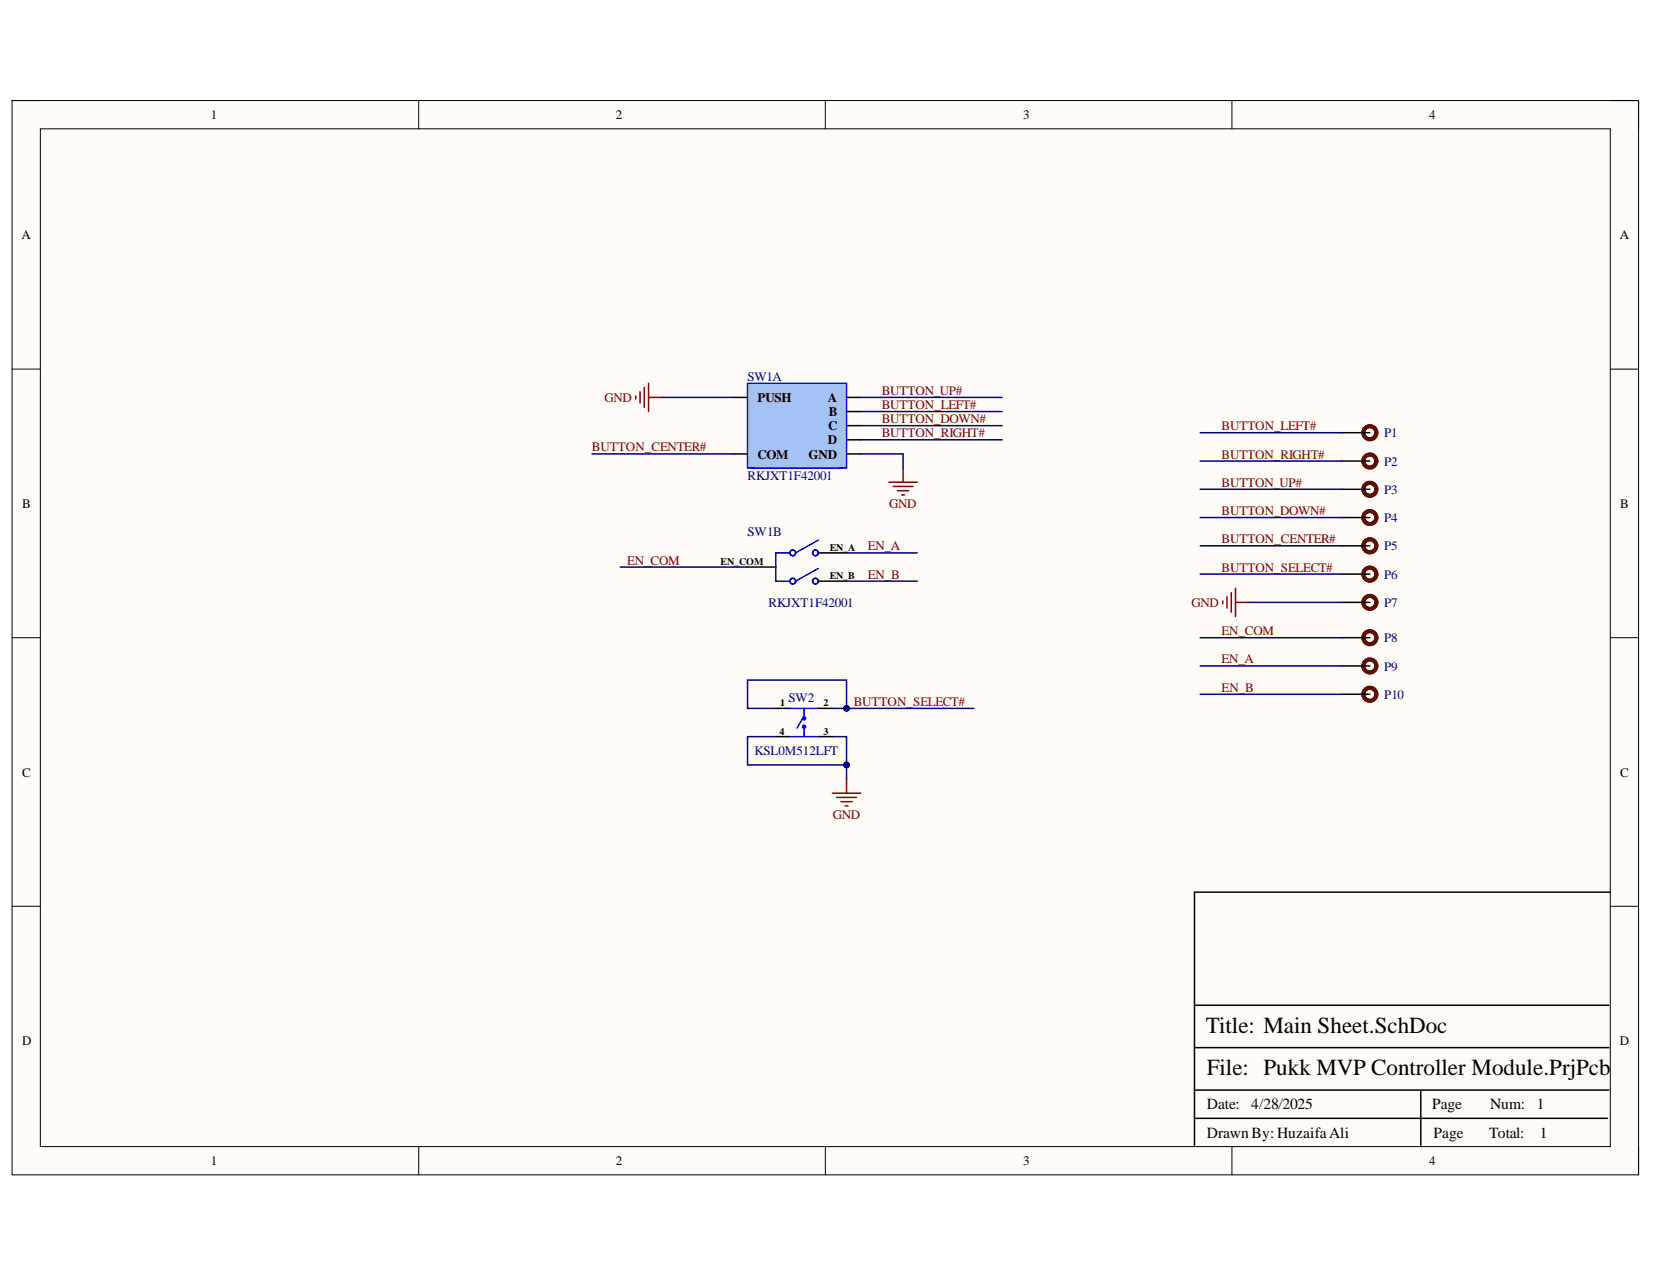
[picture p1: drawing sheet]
<svg xmlns="http://www.w3.org/2000/svg" width="279mm" height="216mm" viewBox="0 0 279 216" stroke-linecap="round" stroke-linejoin="round" font-family="sans-serif">
<path d="M2 17h275v181.6h-275z" fill-rule="evenodd" fill="#fffcf8"/>
<path d="M2 17h275v181.6h-275z" fill="none" stroke="#000" stroke-width=".17"/>
<path d="M6.8 21.8h265.4v172.1h-265.4z" fill-rule="evenodd" fill="#fffcf8"/>
<g fill="none" stroke="#000" stroke-width=".17">
<path d="M2 17h4.8M70.8 17v4.8M139.5 17v4.8M208.2 17v4.8M272.2 17h4.8v4.8M6.8 21.8h265.4v172.1h-265.4zM2 62.4h4.8M272.2 62.4h4.8M2 107.8h4.8M272.2 107.8h4.8M2 153.2h4.8M272.2 153.2h4.8"/>
<path d="M70.8 193.9v4.7M139.5 193.9v4.7M208.2 193.9v4.7M277 193.9v4.7"/>
</g>
<path d="M272.2 150.8h-70.3v43.1M201.9 177.1h70M201.9 170h70M201.9 189.1h69.8M201.9 184.3h70M240.1 184.3v9.6" fill="none" stroke="#000" stroke-width=".25"/>
<path d="M126.3 64.8h16.8v14.3h-16.8z" fill="#a4c2f4"/>
<g fill="none" stroke="#00f" stroke-width=".25">
<path d="M126.3 64.8h16.8v14.3h-16.8zM133.5 93.5h-2.4v4.8h2.4M138.3 91.3l-3.8 2.2M138.3 96.1l-3.8 2.2M133.5 119.8h4.8M135.9 119.8v1.6M133.5 124.5h4.8M135.7 121.4l-1 1.7M135.9 122.9v1.6"/>
<circle cx="134" cy="98.3" r=".48"/>
<circle cx="134" cy="93.5" r=".48"/>
<circle cx="137.8" cy="98.3" r=".48"/>
<circle cx="137.8" cy="93.5" r=".48"/>
<circle cx="135.9" cy="122.9" r=".24"/>
<circle cx="135.9" cy="121.4" r=".24"/>
</g>
<g fill="none" stroke="#000" stroke-width=".25">
<path d="M124 67.2h2.3M124 76.7h2.3M143.1 67.2h2.4M143.1 69.6h2.4M143.1 76.7h2.4M143.1 72h2.4M143.1 74.4h2.4M226.8 73.2h4.7M226.8 77.9h4.7M126.3 95.9h4.8M138.3 98.3h4.8M138.3 93.5h4.8"/>
<path d="M226.8 82.7h4.7M226.8 87.5h4.7M226.8 92.3h4.7M226.8 97.1h4.7M131.1 119.8h2.4M138.3 119.8h2.4M226.8 101.8h4.7M226.8 107.8h4.7M226.8 112.6h4.7M226.8 117.4h4.7M131.1 124.5h2.4M138.3 124.5h2.4"/>
</g>
<g fill="none" stroke="#5b0f00" stroke-width=".68">
<circle cx="231.5" cy="73.2" r="1.1"/>
<circle cx="231.5" cy="77.9" r="1.1"/>
<circle cx="231.5" cy="97.1" r="1.1"/>
<circle cx="231.5" cy="82.7" r="1.1"/>
<circle cx="231.5" cy="87.5" r="1.1"/>
<circle cx="231.5" cy="92.3" r="1.1"/>
<circle cx="231.5" cy="117.4" r="1.1"/>
<circle cx="231.5" cy="101.8" r="1.1"/>
<circle cx="231.5" cy="112.6" r="1.1"/>
<circle cx="231.5" cy="107.8" r="1.1"/>
</g>
<g fill="none" stroke="#800000" stroke-width=".25">
<path d="M107.5 66.9v.5M108.2 66.2v1.9M108.9 65.5v3.4M109.6 64.8v4.8M109.6 67.2h2.4M152.6 79.1v2.4M150.3 81.5h4.7M151 82.2h3.3M151.7 83h1.9M152.4 83.7h.5M208.8 99.5v4.7M206.7 101.6v.5"/>
<path d="M207.4 100.9v1.9M208.1 100.2v3.3M208.8 101.8h2.4M140.7 134.1h4.8M141.4 134.8h3.4M142.1 135.5h1.9M142.8 136.3h.5M143.1 131.7v2.4"/>
</g>
<g fill="none" stroke="#000080" stroke-width=".25">
<path d="M100.1 76.7h23.9M145.5 72h23.9M145.5 67.2h23.9M145.5 74.4h23.9M145.5 69.6h23.9M202.9 77.9h23.9M202.9 73.2h23.9M202.9 92.3h23.9M202.9 87.5h23.9M202.9 82.7h23.9M202.9 97.1h23.9M140.7 119.8h23.9"/>
<path d="M211.2 101.8h15.6"/>
</g>
<circle cx="143.1" cy="119.8" r=".48" fill="#000080"/>
<circle cx="143.1" cy="119.8" r=".48" fill="none" stroke="#000080" stroke-width=".17"/>
<path d="M112 67.2h12M145.5 76.7h7.1v2.4M131.1 119.8h-4.8v-4.8h16.8v4.8" fill="none" stroke="#000080" stroke-width=".25"/>
<circle cx="143.1" cy="119.8" r=".48" fill="#000080"/>
<circle cx="143.1" cy="119.8" r=".48" fill="none" stroke="#000080" stroke-width=".17"/>
<path d="M131.1 124.5h-4.8v4.8h16.8v-4.8h-2.4" fill="none" stroke="#000080" stroke-width=".25"/>
<circle cx="143.1" cy="129.3" r=".48" fill="#000080"/>
<circle cx="143.1" cy="129.3" r=".48" fill="none" stroke="#000080" stroke-width=".17"/>
<path d="M143.1 129.3v2.4" fill="none" stroke="#000080" stroke-width=".25"/>
<circle cx="143.1" cy="129.3" r=".48" fill="#000080"/>
<circle cx="143.1" cy="129.3" r=".48" fill="none" stroke="#000080" stroke-width=".17"/>
<path d="M104.8 95.9h21.5M143.1 98.3h11.9M143.1 93.5h11.9M202.9 117.4h23.9M202.9 112.6h23.9M202.9 107.8h23.9" fill="none" stroke="#000080" stroke-width=".25"/>
<g font-size="3.9">
<text x="203.8" y="174.6">Title: Main Sheet.SchDoc</text>
<text x="204" y="181.8">File: Pukk MVP Controller Module.PrjPcb</text>
</g>
<g font-size="2.6">
<text x="204" y="187.6">Date:</text>
<text x="211.5" y="187.6">4/28/2025</text>
<text x="242.1" y="187.6">Page</text>
<text x="251.9" y="187.6">Num:</text>
<text x="259.7" y="187.6">1</text>
<text x="204" y="192.4">Drawn By: HuzaifaAli</text>
<text x="242.3" y="192.4">Page</text>
<text x="251.7" y="192.4">Total:</text>
<text x="260.3" y="192.4">1</text>
</g>
<g font-size="2.2">
<text x="35.6" y="20.1">1</text>
<text x="104.1" y="20.1">2</text>
<text x="173" y="20.1">3</text>
<text x="241.6" y="20.1">4</text>
<text x="3.6" y="40.4">A</text>
<text x="273.8" y="40.4">A</text>
<text x="128.1" y="68">PUSH</text>
<text x="139.9" y="68">A</text>
<text x="140.1" y="70.4">B</text>
<text x="128.1" y="77.5">COM</text>
<text x="136.7" y="77.5">GND</text>
<text x="139.9" y="75.1">D</text>
<text x="140" y="72.7">C</text>
<text x="3.7" y="85.8">B</text>
<text x="273.9" y="85.8">B</text>
<text x="3.7" y="131.3">C</text>
<text x="273.9" y="131.3">C</text>
<text x="3.7" y="176.7">D</text>
<text x="273.8" y="176.7">D</text>
<text x="35.6" y="197">1</text>
<text x="104.1" y="197">2</text>
<text x="173" y="197">3</text>
<text x="241.6" y="197">4</text>
</g>
<g font-size="2.2" fill="#000080">
<text x="126.4" y="64.4">SW1A</text>
<text x="234" y="73.9">P1</text>
<text x="126.4" y="81.1">RKJXT1F42001</text>
<text x="234" y="78.7">P2</text>
<text x="234" y="83.5">P3</text>
<text x="234" y="88.3">P4</text>
<text x="126.4" y="90.7">SW1B</text>
<text x="234" y="93">P5</text>
<text x="234" y="97.8">P6</text>
<text x="129.9" y="102.6">RKJXT1F42001</text>
<text x="234" y="102.6">P7</text>
<text x="234" y="108.6">P8</text>
<text x="234" y="113.4">P9</text>
<text x="133.3" y="118.6">SW2</text>
<text x="234" y="118.1">P10</text>
<text x="127.5" y="127.7">KSL0M512LFT</text>
</g>
<g font-size="2.2" fill="#800000">
<text x="102.2" y="68">GND</text>
<text x="149" y="69.2">BUTTON_LEFT#</text>
<text x="149" y="66.7">BUTTON_UP#</text>
<text x="149" y="71.5">BUTTON_DOWN#</text>
<text x="100.1" y="76.3">BUTTON_CENTER#</text>
<text x="149" y="73.9">BUTTON_RIGHT#</text>
<text x="206.5" y="72.7">BUTTON_LEFT#</text>
<text x="206.5" y="77.5">BUTTON_RIGHT#</text>
<text x="206.5" y="82.3">BUTTON_UP#</text>
<text x="150.3" y="85.8">GND</text>
<text x="206.5" y="87.1">BUTTON_DOWN#</text>
<text x="106" y="95.5">EN_COM</text>
<text x="146.7" y="93">EN_A</text>
<text x="206.5" y="91.8">BUTTON_CENTER#</text>
<text x="146.7" y="97.8">EN_B</text>
<text x="206.5" y="96.7">BUTTON_SELECT#</text>
<text x="201.4" y="102.6">GND</text>
<text x="206.5" y="107.4">EN_COM</text>
<text x="206.5" y="112.1">EN_A</text>
<text x="144.3" y="119.3">BUTTON_SELECT#</text>
<text x="206.5" y="116.9">EN_B</text>
<text x="140.7" y="138.4">GND</text>
</g>
<g font-size="1.7">
<text x="121.8" y="95.6">EN_COM</text>
<text x="140.2" y="93.1">EN_A</text>
<text x="140.2" y="97.9">EN_B</text>
<text x="131.9" y="119.4">1</text>
<text x="139.2" y="119.4">2</text>
<text x="131.8" y="124.2">4</text>
<text x="139.2" y="124.2">3</text>
</g>
</svg>
